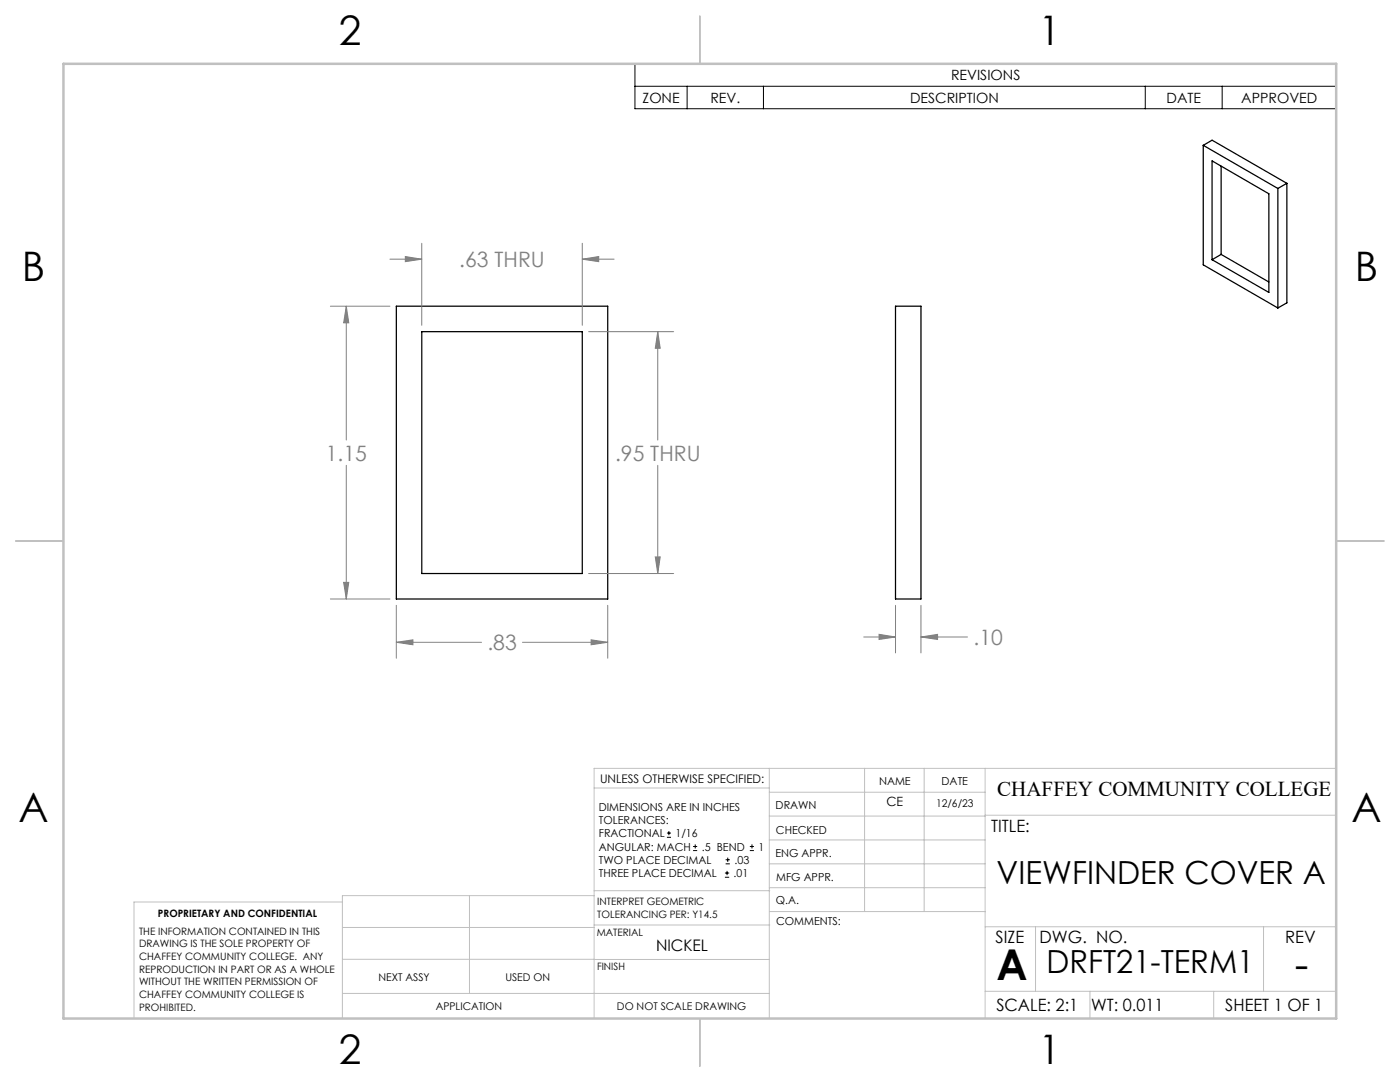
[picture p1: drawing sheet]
<svg xmlns="http://www.w3.org/2000/svg" width="279mm" height="216mm" viewBox="0 0 279 216" stroke-linecap="round" stroke-linejoin="round" font-family="sans-serif">
<g fill="none" stroke="#000" stroke-width=".25">
<path d="M240.1 29l14.9 8.6M240.1 29l1.8-1 14.9 8.6M240.1 29v23.8l14.9 8.7M241.9 32.1l11.3 6.6v19.6l-11.3-6.5zM243.7 33.2v17.6M255 37.6v23.9M256.8 36.6v23.8l-1.8 1.1M256.8 36.6l-1.8 1M243.7 50.8l-1.8 1M243.7 50.8l9.5 5.5M79.1 61.1h42.2v58.4h-42.2zM84.2 66.2h32v48.2h-32z"/>
<path d="M178.7 61.1h5.1v58.4h-5.1z"/>
</g>
<g fill="none" stroke="#000" stroke-width=".2">
<path d="M126.7 12.7h140v9h-140zM126.7 17.2h140M137.1 17.2v4.5M152.4 17.2v4.5M228.6 17.2v4.5M243.9 17.2v4.5M133.1 167.1h.8M133.1 166.2h.8M133.5 165.8v.9M138.3 169.7h.8M138.3 168.9h.8M138.7 168.5v.8"/>
<path d="M144.7 175h.8M144.7 174.2h.8M144.8 172.4h.9M144.8 171.6h.9M145.1 173.8v.8M145.2 171.1v.9M149.6 169.7h.9M149.6 168.9h.9M150.1 168.5v.8"/>
</g>
<g fill="none" stroke="#808080" stroke-width=".2">
<path d="M77.8 51.7h6.4M80.9 51.2l3.3 .5-3.3 .5zM84.2 48.5v16.4M116.2 51.7l3.3-.5v1zM116.2 48.5v16.4M116.2 51.7h6.4M65.9 61.1h11.9M69.1 61.1l.5 3.3h-1zM69.1 61.1v26.7M117.5 66.2h16.9M131.3 66.2l.5 3.3h-1zM131.3 66.2v21.6"/>
<path d="M69.1 92.9v26.6M131.3 92.9v21.5M65.9 119.5h11.9M68.6 116.2h1l-.5 3.3zM117.5 114.4h16.9M130.8 111.1h1l-.5 3.3zM79.1 128.2l3.3-.5v1zM79.1 120.8v10.5M79.1 128.2h17M104.3 128.2h17M118 127.7l3.3 .5-3.3 .5zM121.3 120.8v10.5"/>
<path d="M172.4 127.1h6.3M175.4 126.6l3.3 .5-3.3 .5zM178.7 120.8v9.5M183.8 127.1l3.3-.5v1zM183.8 120.8v9.5M183.8 127.1h9.3"/>
</g>
<g fill="none" stroke="#c0c0c0" stroke-width=".2">
<path d="M118.6 157.2h34.9M153.5 153.3v49.9M153.5 158.1h43.1M172.5 153.3v28.6M184.4 153.3v28.6M196.6 153.3v49.9M266.7 153.3h-148.1v49.9M68.3 180h-41.6v23.2M93.7 178.7v19.5M118.6 178.7h-50.3v24.5M118.6 177.7h35M153.5 167.6h43.1"/>
<path d="M153.5 162.8h43.1M153.5 172.4h43.1M153.5 177.1h43.1M196.6 162.7h70.1M68.3 198.2h85.2M68.3 191.4l85.2 .1M68.3 185.1h50.3M118.6 184.6h35M153.6 181.9h43M196.6 197.8h70.1M196.6 184.9h70.1M206.7 184.9v12.9"/>
<path d="M217.5 197.8v5.4M242.2 197.8v5.4M252.2 184.9v12.9"/>
</g>
<path d="M139.7 3.2v9.5M3.1 107.9h9.6M266.7 107.9h9.5M139.7 203.2v9.6" fill="none" stroke="#c0c0c0" stroke-width=".25"/>
<path d="M12.7 12.7h254v190.5h-254z" fill="none" stroke="#c0c0c0" stroke-width=".5"/>
<path d="M79.1 128.2l3.3-.5v1zM118 127.7l3.3 .5-3.3 .5zM69.1 61.1l.5 3.3h-1zM68.6 116.2h1l-.5 3.3zM116.2 51.7l3.3-.5v1zM80.9 51.2l3.3 .5-3.3 .5zM130.8 111.1h1l-.5 3.3zM131.3 66.2l.5 3.3h-1zM175.4 126.6l3.3 .5-3.3 .5zM183.8 127.1l3.3-.5v1z" fill="#808080"/>
<g font-size="8.5">
<text x="198.9" y="195.5">A</text>
<text x="258.4" y="195.4">-</text>
</g>
<g font-size="8.1">
<text x="67.6" y="8.9">2</text>
<text x="207.3" y="8.9">1</text>
<text x="4.4" y="56.1">B</text>
<text x="270.4" y="56.1">B</text>
<text x="3.7" y="164.1">A</text>
<text x="269.7" y="164.1">A</text>
<text x="67.6" y="212.4">2</text>
<text x="207.3" y="212.4">1</text>
</g>
<g font-size="6.3">
<text x="198.9" y="176.3">VIEWFINDER COVER A</text>
<text x="208.9" y="194.1">DRFT21-TERM1</text>
</g>
<g font-size="4.2" fill="#808080">
<text x="91.7" y="53.3">.63 THRU</text>
<text x="65" y="91.9">1.15</text>
<text x="122.7" y="91.9">.95 THRU</text>
<text x="97.3" y="129.8">.83</text>
<text x="194.3" y="128.7">.10</text>
</g>
<text font-size="4.2" x="199" y="158.7">CHAFFEY COMMUNITY COLLEGE</text>
<g font-size="3.4">
<text x="197.8" y="166">TITLE:</text>
<text x="198.7" y="188.1">SIZE</text>
<text x="207.5" y="188.1">DWG. NO.</text>
<text x="256.5" y="188.2">REV</text>
<text x="198.8" y="201.7">SCALE: 2:1</text>
<text x="217.7" y="201.8">WT: 0.011</text>
<text x="244.5" y="201.7">SHEET 1 OF 1</text>
</g>
<text font-size="3.2" x="130.9" y="189.8">NICKEL</text>
<g font-size="2.8">
<text x="189.8" y="16">REVISIONS</text>
<text x="128.2" y="20.5">ZONE</text>
<text x="141.8" y="20.5">REV.</text>
<text x="181.6" y="20.5">DESCRIPTION</text>
<text x="232.8" y="20.5">DATE</text>
<text x="247.7" y="20.5">APPROVED</text>
</g>
<text font-size="2.5" x="176.9" y="160.9">CE</text>
<text font-size="2.4" x="119.8" y="156.2">UNLESS OTHERWISE SPECIFIED:</text>
<g font-size="2.2">
<text x="119.5" y="161.8">DIMENSIONS ARE IN INCHES</text>
<text x="154.8" y="161.4">DRAWN</text>
<text x="175.4" y="156.6">NAME</text>
<text x="187.9" y="156.7">DATE</text>
<text x="119.5" y="164.4">TOLERANCES:</text>
<text x="119.5" y="167.1">FRACTIONAL</text>
<text x="134.8" y="167.1">1/16</text>
<text x="154.9" y="166.3">CHECKED</text>
<text x="119.5" y="172.4">TWO PLACE DECIMAL</text>
<text x="119.5" y="169.7">ANGULAR: MACH</text>
<text x="140.1" y="169.7">.5 BEND</text>
<text x="146.6" y="172.4">.03</text>
<text x="151.4" y="169.7">1</text>
<text x="154.8" y="171">ENG APPR.</text>
<text x="119.5" y="175">THREE PLACE DECIMAL</text>
<text x="146.4" y="175">.01</text>
<text x="154.9" y="175.7">MFG APPR.</text>
<text x="154.9" y="180.4">Q.A.</text>
<text x="154.9" y="184.6">COMMENTS:</text>
</g>
<g font-size="2.1">
<text x="186.8" y="161">12/6/23</text>
<text x="75.5" y="195.7">NEXT ASSY</text>
<text x="100.9" y="195.7">USED ON</text>
<text x="86.9" y="201.5">APPLICATION</text>
<text x="123.1" y="201.6">DO NOT SCALE DRAWING</text>
</g>
<g font-size="2">
<text x="31.5" y="182.9">PROPRIETARY AND CONFIDENTIAL</text>
<text x="119.2" y="180.6">INTERPRET GEOMETRIC</text>
<text x="119.2" y="183.1">TOLERANCING PER: Y14.5</text>
<text x="27.8" y="186.5">THE INFORMATION CONTAINED IN THIS</text>
<text x="27.8" y="189">DRAWING IS THE SOLE PROPERTY OF</text>
<text x="27.8" y="191.6">CHAFFEY COMMUNITY COLLEGE. ANY</text>
<text x="119.1" y="186.7">MATERIAL</text>
<text x="27.8" y="194.1">REPRODUCTION IN PART OR AS A WHOLE</text>
<text x="27.8" y="196.6">WITHOUT THE WRITTEN PERMISSION OF</text>
<text x="119.1" y="193.5">FINISH</text>
<text x="27.8" y="199.1">CHAFFEY COMMUNITY COLLEGE IS</text>
<text x="27.8" y="201.7">PROHIBITED.</text>
</g>
</svg>
